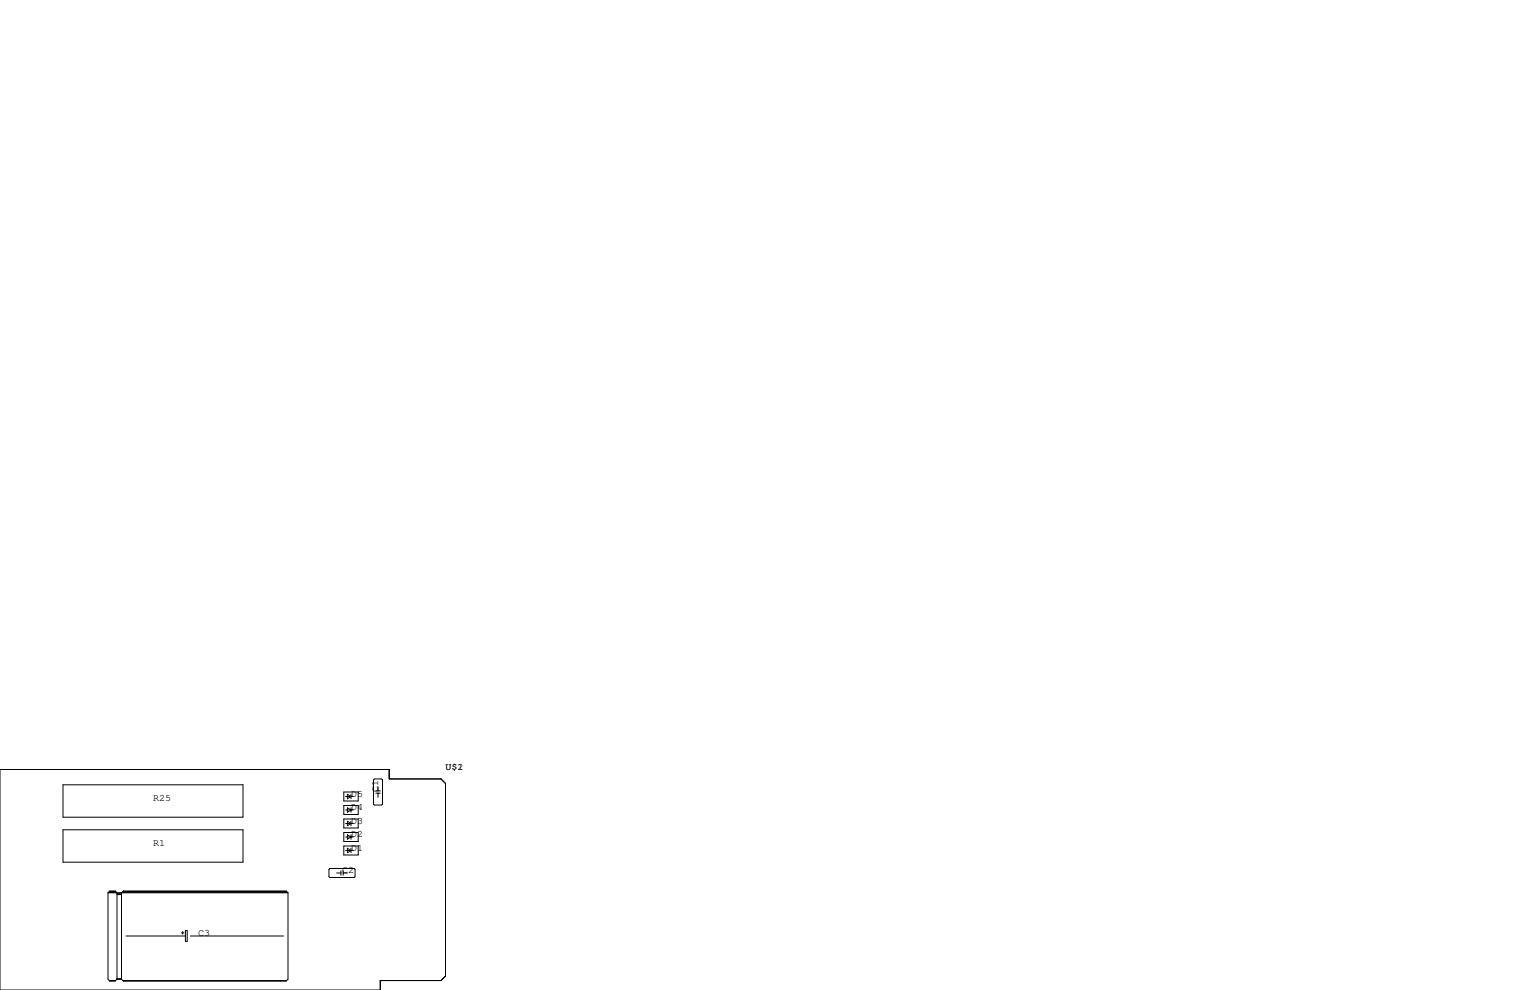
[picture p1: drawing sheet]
<svg xmlns="http://www.w3.org/2000/svg" width="432mm" height="279mm" viewBox="0 0 432 279" stroke-linecap="round" stroke-linejoin="round" font-family="sans-serif">
<g fill="none" stroke="#000" stroke-width=".28">
<path d="M0 217.2h109.9v2.6h14.6l1.2 1.3v54.4l-1.2 1.2h-17.2v2.7h-107.3zM105.7 219.8h2l.3 .3v6.8l-.3 .3h-2l-.3-.3v-6.8zM17.8 221.5h50.8v9.1h-50.8zM17.8 234.2h50.8v9.1h-50.8zM97 238.8h4.1v2.5h-4.1zM97 223.5h4.1v2.6h-4.1zM97 227.3h4.1v2.6h-4.1zM97 231.1h4.1v2.6h-4.1zM97 234.9h4.1v2.6h-4.1zM97.5 236.2h2.2M97.5 232.4h2.2M97.5 228.6h2.2"/>
<path d="M97.5 224.8h2.2M98 224.2l1.1 .6-1.1 .6zM98 228l1.1 .6-1.1 .6zM98 231.8l1.1 .6-1.1 .6zM98 235.6l1.1 .6-1.1 .7zM98 239.4l1.1 .6-1.1 .7zM99.1 224.2v1.2M99.1 228v1.2M99.1 231.8v1.2M99.1 235.6v1.3M99.1 239.4v1.3M106 223.2h1.3"/>
<path d="M106 223.9h1.3M106.7 222v1.2M106.7 223.9v1.1M30.5 252l.5-.5h1.5l.5 .5v24.4M30.5 252v24.4l.4 .3M30.5 252h50.8M30.7 251.8h2.1M31 251.6h1.5M33 252.5h1.3M33.1 252.1h1.1M33.1 252.3h1.1M34.5 251.8h46.5"/>
<path d="M34.8 251.6h46M81.3 252l-.5-.5h-46l-.5 .5v24.4M81.3 252v24.4l-.5 .5h-46M92.8 245.4l.3-.3h6.8l.3 .3v2l-.3 .2h-6.8l-.3-.2zM95 246.4h1.2M96.2 245.7v1.3M96.9 246.4h1.1M96.9 245.7v1.3M97.5 240h2.2M30.9 276.7h1.7M30.9 276.7l.1 .2M32.5 276.8l-1.5 .1"/>
<path d="M33 276.4l-.5 .5h-1.5M33 276.4h1.3M33 276.2h1.3M33 276.3h1.3M34.3 276.4l.4 .3M34.7 276.7h46.2M34.7 276.7l.1 .2M35.6 264.2h16.7M51.2 263.3h.7M51.6 262.9v.8M52.3 262.6h.5v3.1h-.5zM53.7 264.2h26.3"/>
<path d="M80.8 276.8l-46 .1"/>
</g>
<g font-size="2.8">
<text x="125.7" y="217.2">U$1</text>
<text x="129.1" y="217.2">2</text>
<text x="43.2" y="226.1">R25</text>
<text x="99.1" y="224.8">D5</text>
<text x="106.7" y="223.5" transform="rotate(-90 106.7 223.5)">C1</text>
<text x="99.1" y="232.4">D3</text>
<text x="99.1" y="228.6">D4</text>
<text x="43.2" y="238.8">R1</text>
<text x="99.1" y="236.2">D2</text>
<text x="99.1" y="240">D1</text>
<text x="96.5" y="246.4">C2</text>
<text x="55.9" y="264.2">C3</text>
</g>
</svg>
